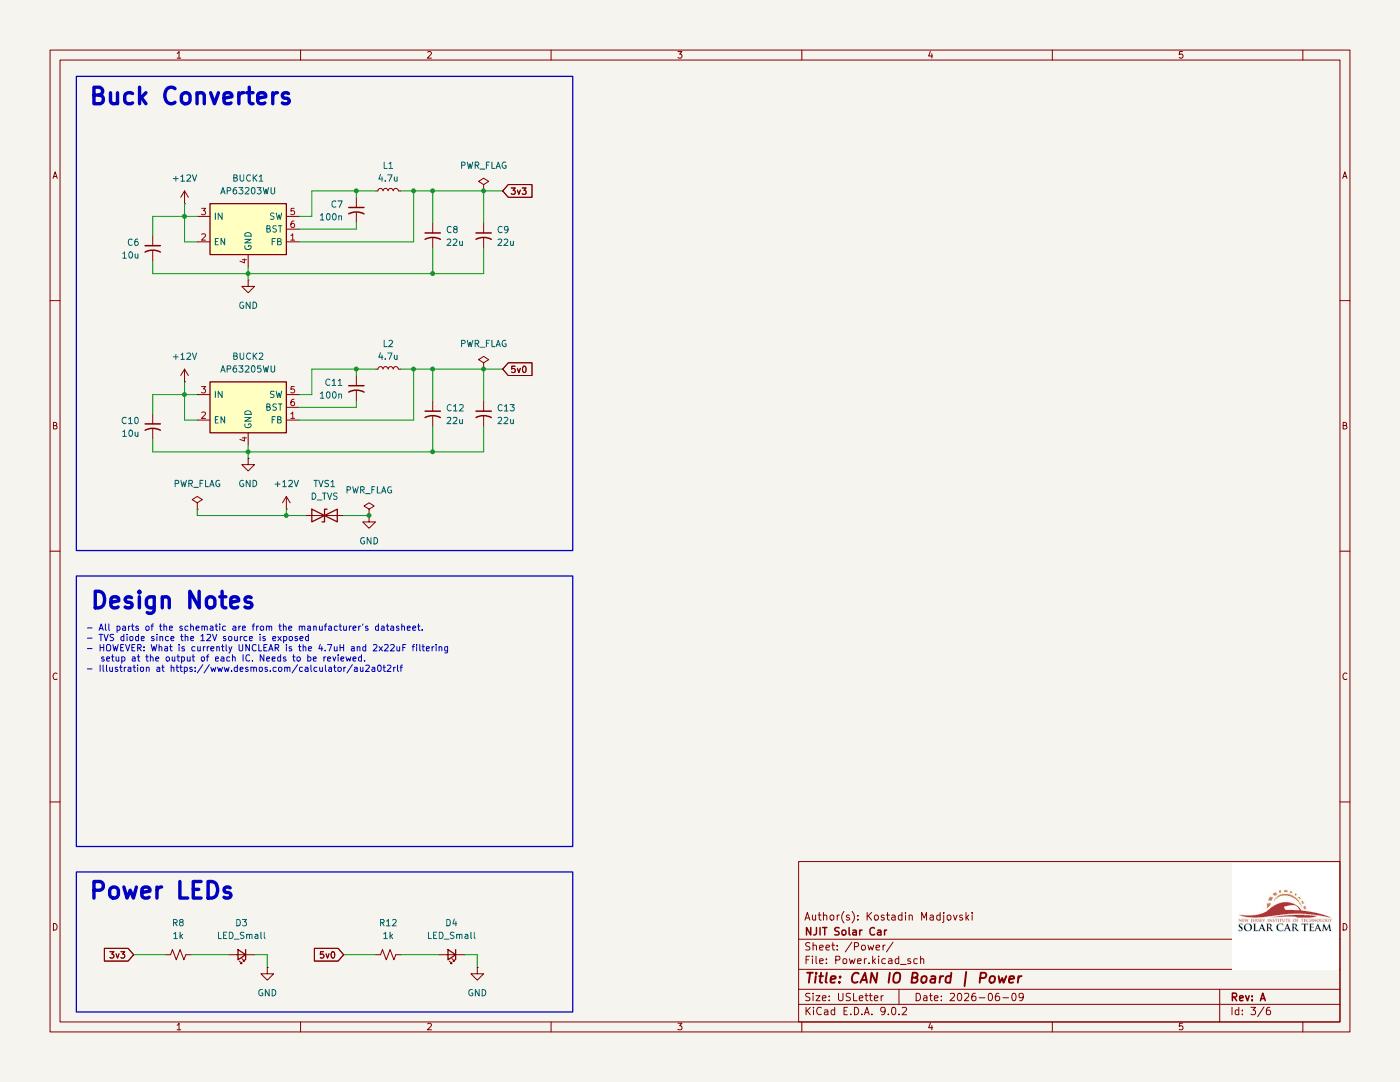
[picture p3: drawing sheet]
(kicad_sch
 (version 20250114)
 (generator "eeschema")
 (generator_version "9.0")
 (paper "USLetter")
 (title_block
  (title "CAN IO Board | Power")
  (date "2026-06-09")
  (rev "A")
  (company "NJIT Solar Car")
  (comment 1 "Author(s): Kostadin Madjovski"))
 (lib_symbols
  (symbol "Device:C_Small_US"
   (pin_numbers (hide yes))
   (pin_names
    (offset 0.254) (hide yes)) (exclude_from_sim no) (in_bom yes) (on_board yes)
   (property "Reference" "C" (at 0.254 1.778 0) (effects (font (size 1.27 1.27)) (justify left)))
   (property "Value" "C_Small_US" (at 0.254 -2.032 0) (effects (font (size 1.27 1.27)) (justify left)))
   (property "Footprint" "" (at 0 0 0) (effects (font (size 1.27 1.27)) (hide yes)))
   (property "Datasheet" "" (at 0 0 0) (effects (font (size 1.27 1.27)) (hide yes)))
   (property "Description" "capacitor, small US symbol" (at 0 0 0) (effects (font (size 1.27 1.27)) (hide yes)))
   (symbol "C_Small_US_0_1"
    (polyline (pts (xy -1.524 0.508) (xy 1.524 0.508)) (stroke (width 0.3048) (type default)) (fill (type none)))
    (arc (start -1.524 -0.762) (mid 0 -0.3734) (end 1.524 -0.762) (stroke (width 0.3048) (type default)) (fill (type none))))
   (symbol "C_Small_US_1_1"
    (pin passive line (at 0 2.54 270) (length 2.032) (name "~" (effects (font (size 1.27 1.27)))) (number "1" (effects (font (size 1.27 1.27)))))
    (pin passive line (at 0 -2.54 90) (length 2.032) (name "~" (effects (font (size 1.27 1.27)))) (number "2" (effects (font (size 1.27 1.27))))))
   (embedded_fonts no))
  (symbol "Device:D_TVS"
   (pin_numbers (hide yes))
   (pin_names
    (offset 1.016) (hide yes)) (exclude_from_sim no) (in_bom yes) (on_board yes)
   (property "Reference" "D" (at 0 2.54 0) (effects (font (size 1.27 1.27))))
   (property "Value" "D_TVS" (at 0 -2.54 0) (effects (font (size 1.27 1.27))))
   (property "Footprint" "" (at 0 0 0) (effects (font (size 1.27 1.27)) (hide yes)))
   (property "Datasheet" "~" (at 0 0 0) (effects (font (size 1.27 1.27)) (hide yes)))
   (property "Description" "Bidirectional transient-voltage-suppression diode" (at 0 0 0) (effects (font (size 1.27 1.27)) (hide yes)))
   (symbol "D_TVS_0_1"
    (polyline (pts (xy -2.54 1.27) (xy -2.54 -1.27) (xy 2.54 1.27) (xy 2.54 -1.27) (xy -2.54 1.27)) (stroke (width 0.254) (type default)) (fill (type none)))
    (polyline (pts (xy 0.508 1.27) (xy 0 1.27) (xy 0 -1.27) (xy -0.508 -1.27)) (stroke (width 0.254) (type default)) (fill (type none)))
    (polyline (pts (xy 1.27 0) (xy -1.27 0)) (stroke (width 0) (type default)) (fill (type none))))
   (symbol "D_TVS_1_1"
    (pin passive line (at -3.81 0 0) (length 2.54) (name "A1" (effects (font (size 1.27 1.27)))) (number "1" (effects (font (size 1.27 1.27)))))
    (pin passive line (at 3.81 0 180) (length 2.54) (name "A2" (effects (font (size 1.27 1.27)))) (number "2" (effects (font (size 1.27 1.27))))))
   (embedded_fonts no))
  (symbol "Device:LED_Small"
   (pin_numbers (hide yes))
   (pin_names
    (offset 0.254) (hide yes)) (exclude_from_sim no) (in_bom yes) (on_board yes)
   (property "Reference" "D" (at -1.27 3.175 0) (effects (font (size 1.27 1.27)) (justify left)))
   (property "Value" "LED_Small" (at -4.445 -2.54 0) (effects (font (size 1.27 1.27)) (justify left)))
   (property "Footprint" "" (at 0 0 90) (effects (font (size 1.27 1.27)) (hide yes)))
   (property "Datasheet" "~" (at 0 0 90) (effects (font (size 1.27 1.27)) (hide yes)))
   (property "Description" "Light emitting diode, small symbol" (at 0 0 0) (effects (font (size 1.27 1.27)) (hide yes)))
   (property "Sim.Pin" "1=K 2=A" (at 0 0 0) (effects (font (size 1.27 1.27)) (hide yes)))
   (symbol "LED_Small_0_1"
    (polyline (pts (xy -0.762 -1.016) (xy -0.762 1.016)) (stroke (width 0.254) (type default)) (fill (type none)))
    (polyline (pts (xy 0 0.762) (xy -0.508 1.27) (xy -0.254 1.27) (xy -0.508 1.27) (xy -0.508 1.016)) (stroke (width 0) (type default)) (fill (type none)))
    (polyline (pts (xy 0.508 1.27) (xy 0 1.778) (xy 0.254 1.778) (xy 0 1.778) (xy 0 1.524)) (stroke (width 0) (type default)) (fill (type none)))
    (polyline (pts (xy 0.762 -1.016) (xy -0.762 0) (xy 0.762 1.016) (xy 0.762 -1.016)) (stroke (width 0.254) (type default)) (fill (type none)))
    (polyline (pts (xy 1.016 0) (xy -0.762 0)) (stroke (width 0) (type default)) (fill (type none))))
   (symbol "LED_Small_1_1"
    (pin passive line (at -2.54 0 0) (length 1.778) (name "K" (effects (font (size 1.27 1.27)))) (number "1" (effects (font (size 1.27 1.27)))))
    (pin passive line (at 2.54 0 180) (length 1.778) (name "A" (effects (font (size 1.27 1.27)))) (number "2" (effects (font (size 1.27 1.27))))))
   (embedded_fonts no))
  (symbol "Device:L_Small"
   (pin_numbers (hide yes))
   (pin_names
    (offset 0.254) (hide yes)) (exclude_from_sim no) (in_bom yes) (on_board yes)
   (property "Reference" "L" (at 0.762 1.016 0) (effects (font (size 1.27 1.27)) (justify left)))
   (property "Value" "L_Small" (at 0.762 -1.016 0) (effects (font (size 1.27 1.27)) (justify left)))
   (property "Footprint" "" (at 0 0 0) (effects (font (size 1.27 1.27)) (hide yes)))
   (property "Datasheet" "~" (at 0 0 0) (effects (font (size 1.27 1.27)) (hide yes)))
   (property "Description" "Inductor, small symbol" (at 0 0 0) (effects (font (size 1.27 1.27)) (hide yes)))
   (symbol "L_Small_0_1"
    (arc (start 0 2.032) (mid 0.5058 1.524) (end 0 1.016) (stroke (width 0) (type default)) (fill (type none)))
    (arc (start 0 1.016) (mid 0.5058 0.508) (end 0 0) (stroke (width 0) (type default)) (fill (type none)))
    (arc (start 0 0) (mid 0.5058 -0.508) (end 0 -1.016) (stroke (width 0) (type default)) (fill (type none)))
    (arc (start 0 -1.016) (mid 0.5058 -1.524) (end 0 -2.032) (stroke (width 0) (type default)) (fill (type none))))
   (symbol "L_Small_1_1"
    (pin passive line (at 0 2.54 270) (length 0.508) (name "~" (effects (font (size 1.27 1.27)))) (number "1" (effects (font (size 1.27 1.27)))))
    (pin passive line (at 0 -2.54 90) (length 0.508) (name "~" (effects (font (size 1.27 1.27)))) (number "2" (effects (font (size 1.27 1.27))))))
   (embedded_fonts no))
  (symbol "Device:R_Small_US"
   (pin_numbers (hide yes))
   (pin_names
    (offset 0.254) (hide yes)) (exclude_from_sim no) (in_bom yes) (on_board yes)
   (property "Reference" "R" (at 0.762 0.508 0) (effects (font (size 1.27 1.27)) (justify left)))
   (property "Value" "R_Small_US" (at 0.762 -1.016 0) (effects (font (size 1.27 1.27)) (justify left)))
   (property "Footprint" "" (at 0 0 0) (effects (font (size 1.27 1.27)) (hide yes)))
   (property "Datasheet" "~" (at 0 0 0) (effects (font (size 1.27 1.27)) (hide yes)))
   (property "Description" "Resistor, small US symbol" (at 0 0 0) (effects (font (size 1.27 1.27)) (hide yes)))
   (symbol "R_Small_US_1_1"
    (polyline (pts (xy 0 1.524) (xy 1.016 1.143) (xy 0 0.762) (xy -1.016 0.381) (xy 0 0)) (stroke (width 0) (type default)) (fill (type none)))
    (polyline (pts (xy 0 0) (xy 1.016 -0.381) (xy 0 -0.762) (xy -1.016 -1.143) (xy 0 -1.524)) (stroke (width 0) (type default)) (fill (type none)))
    (pin passive line (at 0 2.54 270) (length 1.016) (name "~" (effects (font (size 1.27 1.27)))) (number "1" (effects (font (size 1.27 1.27)))))
    (pin passive line (at 0 -2.54 90) (length 1.016) (name "~" (effects (font (size 1.27 1.27)))) (number "2" (effects (font (size 1.27 1.27))))))
   (embedded_fonts no))
  (symbol "Regulator_Switching:AP63203WU" (exclude_from_sim no) (in_bom yes) (on_board yes)
   (property "Reference" "U" (at -7.62 6.35 0) (effects (font (size 1.27 1.27))))
   (property "Value" "AP63203WU" (at 2.54 6.35 0) (effects (font (size 1.27 1.27))))
   (property "Footprint" "Package_TO_SOT_SMD:TSOT-23-6" (at 0 -22.86 0) (effects (font (size 1.27 1.27)) (hide yes)))
   (property "Datasheet" "https://www.diodes.com/assets/Datasheets/AP63200-AP63201-AP63203-AP63205.pdf" (at 0 0 0) (effects (font (size 1.27 1.27)) (hide yes)))
   (property "Description" "2A, 1.1MHz Buck DC/DC Converter, fixed 3.3V output voltage, TSOT-23-6" (at 0 0 0) (effects (font (size 1.27 1.27)) (hide yes)))
   (symbol "AP63203WU_0_1"
    (rectangle (start -7.62 5.08) (end 7.62 -5.08) (stroke (width 0.254) (type default)) (fill (type background))))
   (symbol "AP63203WU_1_1"
    (pin power_in line (at -10.16 2.54 0) (length 2.54) (name "IN" (effects (font (size 1.27 1.27)))) (number "3" (effects (font (size 1.27 1.27)))))
    (pin input line (at -10.16 -2.54 0) (length 2.54) (name "EN" (effects (font (size 1.27 1.27)))) (number "2" (effects (font (size 1.27 1.27)))))
    (pin power_in line (at 0 -7.62 90) (length 2.54) (name "GND" (effects (font (size 1.27 1.27)))) (number "4" (effects (font (size 1.27 1.27)))))
    (pin output line (at 10.16 2.54 180) (length 2.54) (name "SW" (effects (font (size 1.27 1.27)))) (number "5" (effects (font (size 1.27 1.27)))))
    (pin passive line (at 10.16 0 180) (length 2.54) (name "BST" (effects (font (size 1.27 1.27)))) (number "6" (effects (font (size 1.27 1.27)))))
    (pin input line (at 10.16 -2.54 180) (length 2.54) (name "FB" (effects (font (size 1.27 1.27)))) (number "1" (effects (font (size 1.27 1.27))))))
   (embedded_fonts no))
  (symbol "Regulator_Switching:AP63205WU" (exclude_from_sim no) (in_bom yes) (on_board yes)
   (property "Reference" "U" (at -7.62 6.35 0) (effects (font (size 1.27 1.27))))
   (property "Value" "AP63205WU" (at 2.54 6.35 0) (effects (font (size 1.27 1.27))))
   (property "Footprint" "Package_TO_SOT_SMD:TSOT-23-6" (at 0 -22.86 0) (effects (font (size 1.27 1.27)) (hide yes)))
   (property "Datasheet" "https://www.diodes.com/assets/Datasheets/AP63200-AP63201-AP63203-AP63205.pdf" (at 0 0 0) (effects (font (size 1.27 1.27)) (hide yes)))
   (property "Description" "2A, 1.1MHz Buck DC/DC Converter, fixed 5.0V output voltage, TSOT-23-6" (at 0 0 0) (effects (font (size 1.27 1.27)) (hide yes)))
   (symbol "AP63205WU_0_1"
    (rectangle (start -7.62 5.08) (end 7.62 -5.08) (stroke (width 0.254) (type default)) (fill (type background))))
   (symbol "AP63205WU_1_1"
    (pin power_in line (at -10.16 2.54 0) (length 2.54) (name "IN" (effects (font (size 1.27 1.27)))) (number "3" (effects (font (size 1.27 1.27)))))
    (pin input line (at -10.16 -2.54 0) (length 2.54) (name "EN" (effects (font (size 1.27 1.27)))) (number "2" (effects (font (size 1.27 1.27)))))
    (pin power_in line (at 0 -7.62 90) (length 2.54) (name "GND" (effects (font (size 1.27 1.27)))) (number "4" (effects (font (size 1.27 1.27)))))
    (pin output line (at 10.16 2.54 180) (length 2.54) (name "SW" (effects (font (size 1.27 1.27)))) (number "5" (effects (font (size 1.27 1.27)))))
    (pin passive line (at 10.16 0 180) (length 2.54) (name "BST" (effects (font (size 1.27 1.27)))) (number "6" (effects (font (size 1.27 1.27)))))
    (pin input line (at 10.16 -2.54 180) (length 2.54) (name "FB" (effects (font (size 1.27 1.27)))) (number "1" (effects (font (size 1.27 1.27))))))
   (embedded_fonts no))
  (symbol "power:+12V"
   (power)
   (pin_numbers (hide yes))
   (pin_names
    (offset 0) (hide yes)) (exclude_from_sim no) (in_bom yes) (on_board yes)
   (property "Reference" "#PWR" (at 0 -3.81 0) (effects (font (size 1.27 1.27)) (hide yes)))
   (property "Value" "+12V" (at 0 3.556 0) (effects (font (size 1.27 1.27))))
   (property "Footprint" "" (at 0 0 0) (effects (font (size 1.27 1.27)) (hide yes)))
   (property "Datasheet" "" (at 0 0 0) (effects (font (size 1.27 1.27)) (hide yes)))
   (property "Description" "Power symbol creates a global label with name \"+12V\"" (at 0 0 0) (effects (font (size 1.27 1.27)) (hide yes)))
   (symbol "+12V_0_1"
    (polyline (pts (xy -0.762 1.27) (xy 0 2.54)) (stroke (width 0) (type default)) (fill (type none)))
    (polyline (pts (xy 0 2.54) (xy 0.762 1.27)) (stroke (width 0) (type default)) (fill (type none)))
    (polyline (pts (xy 0 0) (xy 0 2.54)) (stroke (width 0) (type default)) (fill (type none))))
   (symbol "+12V_1_1"
    (pin power_in line (at 0 0 90) (length 0) (name "~" (effects (font (size 1.27 1.27)))) (number "1" (effects (font (size 1.27 1.27))))))
   (embedded_fonts no))
  (symbol "power:GND"
   (power)
   (pin_numbers (hide yes))
   (pin_names
    (offset 0) (hide yes)) (exclude_from_sim no) (in_bom yes) (on_board yes)
   (property "Reference" "#PWR" (at 0 -6.35 0) (effects (font (size 1.27 1.27)) (hide yes)))
   (property "Value" "GND" (at 0 -3.81 0) (effects (font (size 1.27 1.27))))
   (property "Footprint" "" (at 0 0 0) (effects (font (size 1.27 1.27)) (hide yes)))
   (property "Datasheet" "" (at 0 0 0) (effects (font (size 1.27 1.27)) (hide yes)))
   (property "Description" "Power symbol creates a global label with name \"GND\" , ground" (at 0 0 0) (effects (font (size 1.27 1.27)) (hide yes)))
   (symbol "GND_0_1"
    (polyline (pts (xy 0 0) (xy 0 -1.27) (xy 1.27 -1.27) (xy 0 -2.54) (xy -1.27 -1.27) (xy 0 -1.27)) (stroke (width 0) (type default)) (fill (type none))))
   (symbol "GND_1_1"
    (pin power_in line (at 0 0 270) (length 0) (name "~" (effects (font (size 1.27 1.27)))) (number "1" (effects (font (size 1.27 1.27))))))
   (embedded_fonts no))
  (symbol "power:PWR_FLAG"
   (power)
   (pin_numbers (hide yes))
   (pin_names
    (offset 0) (hide yes)) (exclude_from_sim no) (in_bom yes) (on_board yes)
   (property "Reference" "#FLG" (at 0 1.905 0) (effects (font (size 1.27 1.27)) (hide yes)))
   (property "Value" "PWR_FLAG" (at 0 3.81 0) (effects (font (size 1.27 1.27))))
   (property "Footprint" "" (at 0 0 0) (effects (font (size 1.27 1.27)) (hide yes)))
   (property "Datasheet" "~" (at 0 0 0) (effects (font (size 1.27 1.27)) (hide yes)))
   (property "Description" "Special symbol for telling ERC where power comes from" (at 0 0 0) (effects (font (size 1.27 1.27)) (hide yes)))
   (symbol "PWR_FLAG_0_0"
    (pin power_out line (at 0 0 90) (length 0) (name "~" (effects (font (size 1.27 1.27)))) (number "1" (effects (font (size 1.27 1.27))))))
   (symbol "PWR_FLAG_0_1"
    (polyline (pts (xy 0 0) (xy 0 1.27) (xy -1.016 1.905) (xy 0 2.54) (xy 1.016 1.905) (xy 0 1.27)) (stroke (width 0) (type default)) (fill (type none))))
   (embedded_fonts no)))
 (rectangle
  (start 15.24 15.24)
  (end 114.3 109.855)
  (stroke (width 0.254) (type solid))
  (fill (type none)))
 (rectangle
  (start 15.24 173.99)
  (end 114.3 201.93)
  (stroke (width 0.254) (type solid))
  (fill (type none)))
 (rectangle
  (start 15.24 114.935)
  (end 114.3 168.91)
  (stroke (width 0.254) (type solid))
  (fill (type none)))
 (text "- All parts of the schematic are from the manufacturer's datasheet.\n- TVS diode since the 12V source is exposed\n- HOWEVER: What is currently UNCLEAR is the 4.7uH and 2x22uF filtering\n   setup at the output of each IC. Needs to be reviewed.\n- Illustration at https://www.desmos.com/calculator/au2a0t2rlf"
  (exclude_from_sim no)
  (at 17.018 124.714 0)
  (effects (font (size 1.27 1.27)) (justify left top)))
 (text "Buck Converters"
  (exclude_from_sim no)
  (at 17.526 17.526 0)
  (effects (font (size 3.302 3.302) (thickness 0.6604)
    (bold yes)) (justify left top)))
 (text "Power LEDs"
  (exclude_from_sim no)
  (at 17.526 176.022 0)
  (effects (font (size 3.302 3.302) (thickness 0.6604)
    (bold yes)) (justify left top)))
 (text "Design Notes"
  (exclude_from_sim no)
  (at 17.78 118.11 0)
  (effects (font (size 3.302 3.302) (thickness 0.6604)
    (bold yes)) (justify left top)))
 (junction
  (at 86.36 38.1)
  (diameter 0)
  (color 0 0 0 0))
 (junction
  (at 96.52 73.66)
  (diameter 0)
  (color 0 0 0 0))
 (junction
  (at 36.83 43.18)
  (diameter 0)
  (color 0 0 0 0))
 (junction
  (at 71.12 73.66)
  (diameter 0)
  (color 0 0 0 0))
 (junction
  (at 49.53 90.17)
  (diameter 0)
  (color 0 0 0 0))
 (junction
  (at 57.15 102.87)
  (diameter 0)
  (color 0 0 0 0))
 (junction
  (at 96.52 38.1)
  (diameter 0)
  (color 0 0 0 0))
 (junction
  (at 71.12 38.1)
  (diameter 0)
  (color 0 0 0 0))
 (junction
  (at 73.66 102.87)
  (diameter 0)
  (color 0 0 0 0))
 (junction
  (at 82.55 38.1)
  (diameter 0)
  (color 0 0 0 0))
 (junction
  (at 49.53 54.61)
  (diameter 0)
  (color 0 0 0 0))
 (junction
  (at 86.36 90.17)
  (diameter 0)
  (color 0 0 0 0))
 (junction
  (at 86.36 73.66)
  (diameter 0)
  (color 0 0 0 0))
 (junction
  (at 36.83 78.74)
  (diameter 0)
  (color 0 0 0 0))
 (junction
  (at 86.36 54.61)
  (diameter 0)
  (color 0 0 0 0))
 (junction
  (at 82.55 73.66)
  (diameter 0)
  (color 0 0 0 0))
 (wire
  (pts (xy 50.8 190.5) (xy 53.34 190.5))
  (stroke (width 0) (type default)))
 (wire
  (pts (xy 68.58 102.87) (xy 73.66 102.87))
  (stroke (width 0) (type default)))
 (wire
  (pts (xy 38.1 190.5) (xy 45.72 190.5))
  (stroke (width 0) (type default)))
 (wire
  (pts (xy 96.52 73.66) (xy 86.36 73.66))
  (stroke (width 0) (type default)))
 (wire
  (pts (xy 59.69 78.74) (xy 62.23 78.74))
  (stroke (width 0) (type default)))
 (wire
  (pts (xy 71.12 38.1) (xy 71.12 39.37))
  (stroke (width 0) (type default)))
 (wire
  (pts (xy 71.12 45.72) (xy 71.12 44.45))
  (stroke (width 0) (type default)))
 (wire
  (pts (xy 59.69 81.28) (xy 71.12 81.28))
  (stroke (width 0) (type default)))
 (wire
  (pts (xy 71.12 81.28) (xy 71.12 80.01))
  (stroke (width 0) (type default)))
 (wire
  (pts (xy 36.83 83.82) (xy 39.37 83.82))
  (stroke (width 0) (type default)))
 (wire
  (pts (xy 49.53 90.17) (xy 49.53 91.44))
  (stroke (width 0) (type default)))
 (wire
  (pts (xy 96.52 38.1) (xy 86.36 38.1))
  (stroke (width 0) (type default)))
 (wire
  (pts (xy 86.36 54.61) (xy 49.53 54.61))
  (stroke (width 0) (type default)))
 (wire
  (pts (xy 68.58 190.5) (xy 74.93 190.5))
  (stroke (width 0) (type default)))
 (wire
  (pts (xy 86.36 90.17) (xy 49.53 90.17))
  (stroke (width 0) (type default)))
 (wire
  (pts (xy 96.52 73.66) (xy 100.33 73.66))
  (stroke (width 0) (type default)))
 (wire
  (pts (xy 36.83 78.74) (xy 39.37 78.74))
  (stroke (width 0) (type default)))
 (wire
  (pts (xy 30.48 90.17) (xy 49.53 90.17))
  (stroke (width 0) (type default)))
 (wire
  (pts (xy 82.55 83.82) (xy 82.55 73.66))
  (stroke (width 0) (type default)))
 (wire
  (pts (xy 86.36 38.1) (xy 82.55 38.1))
  (stroke (width 0) (type default)))
 (wire
  (pts (xy 71.12 73.66) (xy 74.93 73.66))
  (stroke (width 0) (type default)))
 (wire
  (pts (xy 95.25 190.5) (xy 95.25 193.04))
  (stroke (width 0) (type default)))
 (wire
  (pts (xy 92.71 190.5) (xy 95.25 190.5))
  (stroke (width 0) (type default)))
 (wire
  (pts (xy 86.36 38.1) (xy 86.36 44.45))
  (stroke (width 0) (type default)))
 (wire
  (pts (xy 49.53 53.34) (xy 49.53 54.61))
  (stroke (width 0) (type default)))
 (wire
  (pts (xy 59.69 43.18) (xy 62.23 43.18))
  (stroke (width 0) (type default)))
 (wire
  (pts (xy 36.83 78.74) (xy 36.83 83.82))
  (stroke (width 0) (type default)))
 (wire
  (pts (xy 96.52 85.09) (xy 96.52 90.17))
  (stroke (width 0) (type default)))
 (wire
  (pts (xy 57.15 102.87) (xy 57.15 101.6))
  (stroke (width 0) (type default)))
 (wire
  (pts (xy 86.36 73.66) (xy 86.36 80.01))
  (stroke (width 0) (type default)))
 (wire
  (pts (xy 96.52 49.53) (xy 96.52 54.61))
  (stroke (width 0) (type default)))
 (wire
  (pts (xy 36.83 48.26) (xy 39.37 48.26))
  (stroke (width 0) (type default)))
 (wire
  (pts (xy 49.53 88.9) (xy 49.53 90.17))
  (stroke (width 0) (type default)))
 (wire
  (pts (xy 96.52 44.45) (xy 96.52 38.1))
  (stroke (width 0) (type default)))
 (wire
  (pts (xy 60.96 102.87) (xy 57.15 102.87))
  (stroke (width 0) (type default)))
 (wire
  (pts (xy 62.23 43.18) (xy 62.23 38.1))
  (stroke (width 0) (type default)))
 (wire
  (pts (xy 96.52 80.01) (xy 96.52 73.66))
  (stroke (width 0) (type default)))
 (wire
  (pts (xy 96.52 38.1) (xy 100.33 38.1))
  (stroke (width 0) (type default)))
 (wire
  (pts (xy 59.69 83.82) (xy 82.55 83.82))
  (stroke (width 0) (type default)))
 (wire
  (pts (xy 82.55 38.1) (xy 80.01 38.1))
  (stroke (width 0) (type default)))
 (wire
  (pts (xy 30.48 46.99) (xy 30.48 43.18))
  (stroke (width 0) (type default)))
 (wire
  (pts (xy 62.23 73.66) (xy 71.12 73.66))
  (stroke (width 0) (type default)))
 (wire
  (pts (xy 71.12 38.1) (xy 74.93 38.1))
  (stroke (width 0) (type default)))
 (wire
  (pts (xy 86.36 85.09) (xy 86.36 90.17))
  (stroke (width 0) (type default)))
 (wire
  (pts (xy 80.01 190.5) (xy 87.63 190.5))
  (stroke (width 0) (type default)))
 (wire
  (pts (xy 30.48 54.61) (xy 49.53 54.61))
  (stroke (width 0) (type default)))
 (wire
  (pts (xy 62.23 78.74) (xy 62.23 73.66))
  (stroke (width 0) (type default)))
 (wire
  (pts (xy 36.83 40.64) (xy 36.83 43.18))
  (stroke (width 0) (type default)))
 (wire
  (pts (xy 82.55 48.26) (xy 82.55 38.1))
  (stroke (width 0) (type default)))
 (wire
  (pts (xy 96.52 54.61) (xy 86.36 54.61))
  (stroke (width 0) (type default)))
 (wire
  (pts (xy 30.48 78.74) (xy 36.83 78.74))
  (stroke (width 0) (type default)))
 (wire
  (pts (xy 26.67 190.5) (xy 33.02 190.5))
  (stroke (width 0) (type default)))
 (wire
  (pts (xy 96.52 90.17) (xy 86.36 90.17))
  (stroke (width 0) (type default)))
 (wire
  (pts (xy 39.37 101.6) (xy 39.37 102.87))
  (stroke (width 0) (type default)))
 (wire
  (pts (xy 36.83 43.18) (xy 39.37 43.18))
  (stroke (width 0) (type default)))
 (wire
  (pts (xy 62.23 38.1) (xy 71.12 38.1))
  (stroke (width 0) (type default)))
 (wire
  (pts (xy 86.36 73.66) (xy 82.55 73.66))
  (stroke (width 0) (type default)))
 (wire
  (pts (xy 30.48 82.55) (xy 30.48 78.74))
  (stroke (width 0) (type default)))
 (wire
  (pts (xy 30.48 87.63) (xy 30.48 90.17))
  (stroke (width 0) (type default)))
 (wire
  (pts (xy 30.48 43.18) (xy 36.83 43.18))
  (stroke (width 0) (type default)))
 (wire
  (pts (xy 36.83 43.18) (xy 36.83 48.26))
  (stroke (width 0) (type default)))
 (wire
  (pts (xy 82.55 73.66) (xy 80.01 73.66))
  (stroke (width 0) (type default)))
 (wire
  (pts (xy 59.69 48.26) (xy 82.55 48.26))
  (stroke (width 0) (type default)))
 (wire
  (pts (xy 30.48 52.07) (xy 30.48 54.61))
  (stroke (width 0) (type default)))
 (wire
  (pts (xy 39.37 102.87) (xy 57.15 102.87))
  (stroke (width 0) (type default)))
 (wire
  (pts (xy 71.12 73.66) (xy 71.12 74.93))
  (stroke (width 0) (type default)))
 (wire
  (pts (xy 59.69 45.72) (xy 71.12 45.72))
  (stroke (width 0) (type default)))
 (wire
  (pts (xy 36.83 76.2) (xy 36.83 78.74))
  (stroke (width 0) (type default)))
 (wire
  (pts (xy 86.36 49.53) (xy 86.36 54.61))
  (stroke (width 0) (type default)))
 (wire
  (pts (xy 49.53 54.61) (xy 49.53 55.88))
  (stroke (width 0) (type default)))
 (wire
  (pts (xy 53.34 190.5) (xy 53.34 193.04))
  (stroke (width 0) (type default)))
 (image
  (at 256.54 182.88)
  (scale 0.646246)
  (data))
 (global_label "5v0"
  (shape input)
  (at 68.58 190.5 180)
  (fields_autoplaced yes)
  (effects (font (size 1.27 1.27)) (justify right))
  (property "Intersheetrefs" "${INTERSHEET_REFS}" (at 62.2082 190.5 0) (effects (font (size 1.27 1.27)) (justify right) (hide yes))))
 (global_label "3v3"
  (shape input)
  (at 100.33 38.1 0)
  (fields_autoplaced yes)
  (effects (font (size 1.27 1.27)) (justify left))
  (property "Intersheetrefs" "${INTERSHEET_REFS}" (at 106.7018 38.1 0) (effects (font (size 1.27 1.27)) (justify left) (hide yes))))
 (global_label "5v0"
  (shape input)
  (at 100.33 73.66 0)
  (fields_autoplaced yes)
  (effects (font (size 1.27 1.27)) (justify left))
  (property "Intersheetrefs" "${INTERSHEET_REFS}" (at 106.7018 73.66 0) (effects (font (size 1.27 1.27)) (justify left) (hide yes))))
 (global_label "3v3"
  (shape input)
  (at 26.67 190.5 180)
  (fields_autoplaced yes)
  (effects (font (size 1.27 1.27)) (justify right))
  (property "Intersheetrefs" "${INTERSHEET_REFS}" (at 20.2982 190.5 0) (effects (font (size 1.27 1.27)) (justify right) (hide yes))))
 (symbol
  (lib_id "Device:C_Small_US")
  (at 86.36 46.99 0)
  (unit 1)
  (exclude_from_sim no)
  (in_bom yes)
  (on_board yes)
  (dnp no)
  (property "Reference" "C8" (at 88.9 45.8469 0) (effects (font (size 1.27 1.27)) (justify left)))
  (property "Value" "22u" (at 88.9 48.3869 0) (effects (font (size 1.27 1.27)) (justify left)))
  (property "Footprint" "" (at 86.36 46.99 0) (effects (font (size 1.27 1.27)) (hide yes)))
  (property "Datasheet" "" (at 86.36 46.99 0) (effects (font (size 1.27 1.27)) (hide yes)))
  (property "Description" "capacitor, small US symbol" (at 86.36 46.99 0) (effects (font (size 1.27 1.27)) (hide yes)))
  (pin "2")
  (pin "1"))
 (symbol
  (lib_id "power:+12V")
  (at 36.83 40.64 0)
  (unit 1)
  (exclude_from_sim no)
  (in_bom yes)
  (on_board yes)
  (dnp no)
  (fields_autoplaced yes)
  (property "Reference" "#PWR033" (at 36.83 44.45 0) (effects (font (size 1.27 1.27)) (hide yes)))
  (property "Value" "+12V" (at 36.83 35.56 0) (effects (font (size 1.27 1.27))))
  (property "Footprint" "" (at 36.83 40.64 0) (effects (font (size 1.27 1.27)) (hide yes)))
  (property "Datasheet" "" (at 36.83 40.64 0) (effects (font (size 1.27 1.27)) (hide yes)))
  (property "Description" "Power symbol creates a global label with name \"+12V\"" (at 36.83 40.64 0) (effects (font (size 1.27 1.27)) (hide yes)))
  (pin "1"))
 (symbol
  (lib_id "Device:C_Small_US")
  (at 30.48 49.53 0)
  (mirror y)
  (unit 1)
  (exclude_from_sim no)
  (in_bom yes)
  (on_board yes)
  (dnp no)
  (property "Reference" "C6" (at 27.94 48.3869 0) (effects (font (size 1.27 1.27)) (justify left)))
  (property "Value" "10u" (at 27.94 50.9269 0) (effects (font (size 1.27 1.27)) (justify left)))
  (property "Footprint" "" (at 30.48 49.53 0) (effects (font (size 1.27 1.27)) (hide yes)))
  (property "Datasheet" "" (at 30.48 49.53 0) (effects (font (size 1.27 1.27)) (hide yes)))
  (property "Description" "capacitor, small US symbol" (at 30.48 49.53 0) (effects (font (size 1.27 1.27)) (hide yes)))
  (pin "2")
  (pin "1"))
 (symbol
  (lib_id "Device:R_Small_US")
  (at 77.47 190.5 90)
  (unit 1)
  (exclude_from_sim no)
  (in_bom yes)
  (on_board yes)
  (dnp no)
  (fields_autoplaced yes)
  (property "Reference" "R12" (at 77.47 184.15 90) (effects (font (size 1.27 1.27))))
  (property "Value" "1k" (at 77.47 186.69 90) (effects (font (size 1.27 1.27))))
  (property "Footprint" "" (at 77.47 190.5 0) (effects (font (size 1.27 1.27)) (hide yes)))
  (property "Datasheet" "~" (at 77.47 190.5 0) (effects (font (size 1.27 1.27)) (hide yes)))
  (property "Description" "Resistor, small US symbol" (at 77.47 190.5 0) (effects (font (size 1.27 1.27)) (hide yes)))
  (pin "1")
  (pin "2"))
 (symbol
  (lib_id "power:+12V")
  (at 57.15 101.6 0)
  (unit 1)
  (exclude_from_sim no)
  (in_bom yes)
  (on_board yes)
  (dnp no)
  (fields_autoplaced yes)
  (property "Reference" "#PWR011" (at 57.15 105.41 0) (effects (font (size 1.27 1.27)) (hide yes)))
  (property "Value" "+12V" (at 57.15 96.52 0) (effects (font (size 1.27 1.27))))
  (property "Footprint" "" (at 57.15 101.6 0) (effects (font (size 1.27 1.27)) (hide yes)))
  (property "Datasheet" "" (at 57.15 101.6 0) (effects (font (size 1.27 1.27)) (hide yes)))
  (property "Description" "Power symbol creates a global label with name \"+12V\"" (at 57.15 101.6 0) (effects (font (size 1.27 1.27)) (hide yes)))
  (pin "1"))
 (symbol
  (lib_id "power:PWR_FLAG")
  (at 96.52 38.1 0)
  (unit 1)
  (exclude_from_sim no)
  (in_bom yes)
  (on_board yes)
  (dnp no)
  (fields_autoplaced yes)
  (property "Reference" "#FLG01" (at 96.52 36.195 0) (effects (font (size 1.27 1.27)) (hide yes)))
  (property "Value" "PWR_FLAG" (at 96.52 33.02 0) (effects (font (size 1.27 1.27))))
  (property "Footprint" "" (at 96.52 38.1 0) (effects (font (size 1.27 1.27)) (hide yes)))
  (property "Datasheet" "~" (at 96.52 38.1 0) (effects (font (size 1.27 1.27)) (hide yes)))
  (property "Description" "Special symbol for telling ERC where power comes from" (at 96.52 38.1 0) (effects (font (size 1.27 1.27)) (hide yes)))
  (pin "1"))
 (symbol
  (lib_id "power:GND")
  (at 49.53 91.44 0)
  (unit 1)
  (exclude_from_sim no)
  (in_bom yes)
  (on_board yes)
  (dnp no)
  (fields_autoplaced yes)
  (property "Reference" "#PWR02" (at 49.53 97.79 0) (effects (font (size 1.27 1.27)) (hide yes)))
  (property "Value" "GND" (at 49.53 96.52 0) (effects (font (size 1.27 1.27))))
  (property "Footprint" "" (at 49.53 91.44 0) (effects (font (size 1.27 1.27)) (hide yes)))
  (property "Datasheet" "" (at 49.53 91.44 0) (effects (font (size 1.27 1.27)) (hide yes)))
  (property "Description" "Power symbol creates a global label with name \"GND\" , ground" (at 49.53 91.44 0) (effects (font (size 1.27 1.27)) (hide yes)))
  (pin "1"))
 (symbol
  (lib_id "power:PWR_FLAG")
  (at 39.37 101.6 0)
  (unit 1)
  (exclude_from_sim no)
  (in_bom yes)
  (on_board yes)
  (dnp no)
  (fields_autoplaced yes)
  (property "Reference" "#FLG04" (at 39.37 99.695 0) (effects (font (size 1.27 1.27)) (hide yes)))
  (property "Value" "PWR_FLAG" (at 39.37 96.52 0) (effects (font (size 1.27 1.27))))
  (property "Footprint" "" (at 39.37 101.6 0) (effects (font (size 1.27 1.27)) (hide yes)))
  (property "Datasheet" "~" (at 39.37 101.6 0) (effects (font (size 1.27 1.27)) (hide yes)))
  (property "Description" "Special symbol for telling ERC where power comes from" (at 39.37 101.6 0) (effects (font (size 1.27 1.27)) (hide yes)))
  (pin "1"))
 (symbol
  (lib_id "power:PWR_FLAG")
  (at 73.66 102.87 0)
  (unit 1)
  (exclude_from_sim no)
  (in_bom yes)
  (on_board yes)
  (dnp no)
  (fields_autoplaced yes)
  (property "Reference" "#FLG03" (at 73.66 100.965 0) (effects (font (size 1.27 1.27)) (hide yes)))
  (property "Value" "PWR_FLAG" (at 73.66 97.79 0) (effects (font (size 1.27 1.27))))
  (property "Footprint" "" (at 73.66 102.87 0) (effects (font (size 1.27 1.27)) (hide yes)))
  (property "Datasheet" "~" (at 73.66 102.87 0) (effects (font (size 1.27 1.27)) (hide yes)))
  (property "Description" "Special symbol for telling ERC where power comes from" (at 73.66 102.87 0) (effects (font (size 1.27 1.27)) (hide yes)))
  (pin "1"))
 (symbol
  (lib_id "Device:C_Small_US")
  (at 30.48 85.09 0)
  (mirror y)
  (unit 1)
  (exclude_from_sim no)
  (in_bom yes)
  (on_board yes)
  (dnp no)
  (property "Reference" "C10" (at 27.94 83.9469 0) (effects (font (size 1.27 1.27)) (justify left)))
  (property "Value" "10u" (at 27.94 86.4869 0) (effects (font (size 1.27 1.27)) (justify left)))
  (property "Footprint" "" (at 30.48 85.09 0) (effects (font (size 1.27 1.27)) (hide yes)))
  (property "Datasheet" "" (at 30.48 85.09 0) (effects (font (size 1.27 1.27)) (hide yes)))
  (property "Description" "capacitor, small US symbol" (at 30.48 85.09 0) (effects (font (size 1.27 1.27)) (hide yes)))
  (pin "2")
  (pin "1"))
 (symbol
  (lib_id "power:PWR_FLAG")
  (at 96.52 73.66 0)
  (unit 1)
  (exclude_from_sim no)
  (in_bom yes)
  (on_board yes)
  (dnp no)
  (fields_autoplaced yes)
  (property "Reference" "#FLG02" (at 96.52 71.755 0) (effects (font (size 1.27 1.27)) (hide yes)))
  (property "Value" "PWR_FLAG" (at 96.52 68.58 0) (effects (font (size 1.27 1.27))))
  (property "Footprint" "" (at 96.52 73.66 0) (effects (font (size 1.27 1.27)) (hide yes)))
  (property "Datasheet" "~" (at 96.52 73.66 0) (effects (font (size 1.27 1.27)) (hide yes)))
  (property "Description" "Special symbol for telling ERC where power comes from" (at 96.52 73.66 0) (effects (font (size 1.27 1.27)) (hide yes)))
  (pin "1"))
 (symbol
  (lib_id "Device:L_Small")
  (at 77.47 73.66 90)
  (unit 1)
  (exclude_from_sim no)
  (in_bom yes)
  (on_board yes)
  (dnp no)
  (fields_autoplaced yes)
  (property "Reference" "L2" (at 77.47 68.58 90) (effects (font (size 1.27 1.27))))
  (property "Value" "4.7u" (at 77.47 71.12 90) (effects (font (size 1.27 1.27))))
  (property "Footprint" "" (at 77.47 73.66 0) (effects (font (size 1.27 1.27)) (hide yes)))
  (property "Datasheet" "~" (at 77.47 73.66 0) (effects (font (size 1.27 1.27)) (hide yes)))
  (property "Description" "Inductor, small symbol" (at 77.47 73.66 0) (effects (font (size 1.27 1.27)) (hide yes)))
  (pin "1")
  (pin "2"))
 (symbol
  (lib_id "Device:L_Small")
  (at 77.47 38.1 90)
  (unit 1)
  (exclude_from_sim no)
  (in_bom yes)
  (on_board yes)
  (dnp no)
  (fields_autoplaced yes)
  (property "Reference" "L1" (at 77.47 33.02 90) (effects (font (size 1.27 1.27))))
  (property "Value" "4.7u" (at 77.47 35.56 90) (effects (font (size 1.27 1.27))))
  (property "Footprint" "" (at 77.47 38.1 0) (effects (font (size 1.27 1.27)) (hide yes)))
  (property "Datasheet" "~" (at 77.47 38.1 0) (effects (font (size 1.27 1.27)) (hide yes)))
  (property "Description" "Inductor, small symbol" (at 77.47 38.1 0) (effects (font (size 1.27 1.27)) (hide yes)))
  (pin "1")
  (pin "2"))
 (symbol
  (lib_id "Device:C_Small_US")
  (at 96.52 46.99 0)
  (unit 1)
  (exclude_from_sim no)
  (in_bom yes)
  (on_board yes)
  (dnp no)
  (property "Reference" "C9" (at 99.06 45.8469 0) (effects (font (size 1.27 1.27)) (justify left)))
  (property "Value" "22u" (at 99.06 48.3869 0) (effects (font (size 1.27 1.27)) (justify left)))
  (property "Footprint" "" (at 96.52 46.99 0) (effects (font (size 1.27 1.27)) (hide yes)))
  (property "Datasheet" "" (at 96.52 46.99 0) (effects (font (size 1.27 1.27)) (hide yes)))
  (property "Description" "capacitor, small US symbol" (at 96.52 46.99 0) (effects (font (size 1.27 1.27)) (hide yes)))
  (pin "2")
  (pin "1"))
 (symbol
  (lib_id "power:+12V")
  (at 36.83 76.2 0)
  (unit 1)
  (exclude_from_sim no)
  (in_bom yes)
  (on_board yes)
  (dnp no)
  (fields_autoplaced yes)
  (property "Reference" "#PWR01" (at 36.83 80.01 0) (effects (font (size 1.27 1.27)) (hide yes)))
  (property "Value" "+12V" (at 36.83 71.12 0) (effects (font (size 1.27 1.27))))
  (property "Footprint" "" (at 36.83 76.2 0) (effects (font (size 1.27 1.27)) (hide yes)))
  (property "Datasheet" "" (at 36.83 76.2 0) (effects (font (size 1.27 1.27)) (hide yes)))
  (property "Description" "Power symbol creates a global label with name \"+12V\"" (at 36.83 76.2 0) (effects (font (size 1.27 1.27)) (hide yes)))
  (pin "1"))
 (symbol
  (lib_id "Device:LED_Small")
  (at 48.26 190.5 180)
  (unit 1)
  (exclude_from_sim no)
  (in_bom yes)
  (on_board yes)
  (dnp no)
  (fields_autoplaced yes)
  (property "Reference" "D3" (at 48.1965 184.15 0) (effects (font (size 1.27 1.27))))
  (property "Value" "LED_Small" (at 48.1965 186.69 0) (effects (font (size 1.27 1.27))))
  (property "Footprint" "" (at 48.26 190.5 90) (effects (font (size 1.27 1.27)) (hide yes)))
  (property "Datasheet" "~" (at 48.26 190.5 90) (effects (font (size 1.27 1.27)) (hide yes)))
  (property "Description" "Light emitting diode, small symbol" (at 48.26 190.5 0) (effects (font (size 1.27 1.27)) (hide yes)))
  (property "Sim.Pin" "1=K 2=A" (at 48.26 190.5 0) (effects (font (size 1.27 1.27)) (hide yes)))
  (pin "2")
  (pin "1"))
 (symbol
  (lib_id "Device:LED_Small")
  (at 90.17 190.5 180)
  (unit 1)
  (exclude_from_sim no)
  (in_bom yes)
  (on_board yes)
  (dnp no)
  (fields_autoplaced yes)
  (property "Reference" "D4" (at 90.1065 184.15 0) (effects (font (size 1.27 1.27))))
  (property "Value" "LED_Small" (at 90.1065 186.69 0) (effects (font (size 1.27 1.27))))
  (property "Footprint" "" (at 90.17 190.5 90) (effects (font (size 1.27 1.27)) (hide yes)))
  (property "Datasheet" "~" (at 90.17 190.5 90) (effects (font (size 1.27 1.27)) (hide yes)))
  (property "Description" "Light emitting diode, small symbol" (at 90.17 190.5 0) (effects (font (size 1.27 1.27)) (hide yes)))
  (property "Sim.Pin" "1=K 2=A" (at 90.17 190.5 0) (effects (font (size 1.27 1.27)) (hide yes)))
  (pin "2")
  (pin "1"))
 (symbol
  (lib_id "power:GND")
  (at 73.66 102.87 0)
  (unit 1)
  (exclude_from_sim no)
  (in_bom yes)
  (on_board yes)
  (dnp no)
  (fields_autoplaced yes)
  (property "Reference" "#PWR012" (at 73.66 109.22 0) (effects (font (size 1.27 1.27)) (hide yes)))
  (property "Value" "GND" (at 73.66 107.95 0) (effects (font (size 1.27 1.27))))
  (property "Footprint" "" (at 73.66 102.87 0) (effects (font (size 1.27 1.27)) (hide yes)))
  (property "Datasheet" "" (at 73.66 102.87 0) (effects (font (size 1.27 1.27)) (hide yes)))
  (property "Description" "Power symbol creates a global label with name \"GND\" , ground" (at 73.66 102.87 0) (effects (font (size 1.27 1.27)) (hide yes)))
  (pin "1"))
 (symbol
  (lib_id "Device:C_Small_US")
  (at 71.12 41.91 0)
  (mirror y)
  (unit 1)
  (exclude_from_sim no)
  (in_bom yes)
  (on_board yes)
  (dnp no)
  (property "Reference" "C7" (at 68.58 40.7669 0) (effects (font (size 1.27 1.27)) (justify left)))
  (property "Value" "100n" (at 68.58 43.3069 0) (effects (font (size 1.27 1.27)) (justify left)))
  (property "Footprint" "" (at 71.12 41.91 0) (effects (font (size 1.27 1.27)) (hide yes)))
  (property "Datasheet" "" (at 71.12 41.91 0) (effects (font (size 1.27 1.27)) (hide yes)))
  (property "Description" "capacitor, small US symbol" (at 71.12 41.91 0) (effects (font (size 1.27 1.27)) (hide yes)))
  (pin "2")
  (pin "1"))
 (symbol
  (lib_id "Device:C_Small_US")
  (at 71.12 77.47 0)
  (mirror y)
  (unit 1)
  (exclude_from_sim no)
  (in_bom yes)
  (on_board yes)
  (dnp no)
  (property "Reference" "C11" (at 68.58 76.3269 0) (effects (font (size 1.27 1.27)) (justify left)))
  (property "Value" "100n" (at 68.58 78.8669 0) (effects (font (size 1.27 1.27)) (justify left)))
  (property "Footprint" "" (at 71.12 77.47 0) (effects (font (size 1.27 1.27)) (hide yes)))
  (property "Datasheet" "" (at 71.12 77.47 0) (effects (font (size 1.27 1.27)) (hide yes)))
  (property "Description" "capacitor, small US symbol" (at 71.12 77.47 0) (effects (font (size 1.27 1.27)) (hide yes)))
  (pin "2")
  (pin "1"))
 (symbol
  (lib_id "Regulator_Switching:AP63203WU")
  (at 49.53 45.72 0)
  (unit 1)
  (exclude_from_sim no)
  (in_bom yes)
  (on_board yes)
  (dnp no)
  (fields_autoplaced yes)
  (property "Reference" "BUCK1" (at 49.53 35.56 0) (effects (font (size 1.27 1.27))))
  (property "Value" "AP63203WU" (at 49.53 38.1 0) (effects (font (size 1.27 1.27))))
  (property "Footprint" "Package_TO_SOT_SMD:TSOT-23-6" (at 49.53 68.58 0) (effects (font (size 1.27 1.27)) (hide yes)))
  (property "Datasheet" "https://www.diodes.com/assets/Datasheets/AP63200-AP63201-AP63203-AP63205.pdf" (at 49.53 45.72 0) (effects (font (size 1.27 1.27)) (hide yes)))
  (property "Description" "2A, 1.1MHz Buck DC/DC Converter, fixed 3.3V output voltage, TSOT-23-6" (at 49.53 45.72 0) (effects (font (size 1.27 1.27)) (hide yes)))
  (pin "2")
  (pin "4")
  (pin "1")
  (pin "3")
  (pin "5")
  (pin "6"))
 (symbol
  (lib_id "power:GND")
  (at 53.34 193.04 0)
  (unit 1)
  (exclude_from_sim no)
  (in_bom yes)
  (on_board yes)
  (dnp no)
  (fields_autoplaced yes)
  (property "Reference" "#PWR014" (at 53.34 199.39 0) (effects (font (size 1.27 1.27)) (hide yes)))
  (property "Value" "GND" (at 53.34 198.12 0) (effects (font (size 1.27 1.27))))
  (property "Footprint" "" (at 53.34 193.04 0) (effects (font (size 1.27 1.27)) (hide yes)))
  (property "Datasheet" "" (at 53.34 193.04 0) (effects (font (size 1.27 1.27)) (hide yes)))
  (property "Description" "Power symbol creates a global label with name \"GND\" , ground" (at 53.34 193.04 0) (effects (font (size 1.27 1.27)) (hide yes)))
  (pin "1"))
 (symbol
  (lib_id "power:GND")
  (at 49.53 55.88 0)
  (unit 1)
  (exclude_from_sim no)
  (in_bom yes)
  (on_board yes)
  (dnp no)
  (fields_autoplaced yes)
  (property "Reference" "#PWR032" (at 49.53 62.23 0) (effects (font (size 1.27 1.27)) (hide yes)))
  (property "Value" "GND" (at 49.53 60.96 0) (effects (font (size 1.27 1.27))))
  (property "Footprint" "" (at 49.53 55.88 0) (effects (font (size 1.27 1.27)) (hide yes)))
  (property "Datasheet" "" (at 49.53 55.88 0) (effects (font (size 1.27 1.27)) (hide yes)))
  (property "Description" "Power symbol creates a global label with name \"GND\" , ground" (at 49.53 55.88 0) (effects (font (size 1.27 1.27)) (hide yes)))
  (pin "1"))
 (symbol
  (lib_id "Device:R_Small_US")
  (at 35.56 190.5 90)
  (unit 1)
  (exclude_from_sim no)
  (in_bom yes)
  (on_board yes)
  (dnp no)
  (fields_autoplaced yes)
  (property "Reference" "R8" (at 35.56 184.15 90) (effects (font (size 1.27 1.27))))
  (property "Value" "1k" (at 35.56 186.69 90) (effects (font (size 1.27 1.27))))
  (property "Footprint" "" (at 35.56 190.5 0) (effects (font (size 1.27 1.27)) (hide yes)))
  (property "Datasheet" "~" (at 35.56 190.5 0) (effects (font (size 1.27 1.27)) (hide yes)))
  (property "Description" "Resistor, small US symbol" (at 35.56 190.5 0) (effects (font (size 1.27 1.27)) (hide yes)))
  (pin "1")
  (pin "2"))
 (symbol
  (lib_id "Device:D_TVS")
  (at 64.77 102.87 0)
  (unit 1)
  (exclude_from_sim no)
  (in_bom yes)
  (on_board yes)
  (dnp no)
  (fields_autoplaced yes)
  (property "Reference" "TVS1" (at 64.77 96.52 0) (effects (font (size 1.27 1.27))))
  (property "Value" "D_TVS" (at 64.77 99.06 0) (effects (font (size 1.27 1.27))))
  (property "Footprint" "" (at 64.77 102.87 0) (effects (font (size 1.27 1.27)) (hide yes)))
  (property "Datasheet" "~" (at 64.77 102.87 0) (effects (font (size 1.27 1.27)) (hide yes)))
  (property "Description" "Bidirectional transient-voltage-suppression diode" (at 64.77 102.87 0) (effects (font (size 1.27 1.27)) (hide yes)))
  (pin "2")
  (pin "1"))
 (symbol
  (lib_id "Regulator_Switching:AP63205WU")
  (at 49.53 81.28 0)
  (unit 1)
  (exclude_from_sim no)
  (in_bom yes)
  (on_board yes)
  (dnp no)
  (fields_autoplaced yes)
  (property "Reference" "BUCK2" (at 49.53 71.12 0) (effects (font (size 1.27 1.27))))
  (property "Value" "AP63205WU" (at 49.53 73.66 0) (effects (font (size 1.27 1.27))))
  (property "Footprint" "Package_TO_SOT_SMD:TSOT-23-6" (at 49.53 104.14 0) (effects (font (size 1.27 1.27)) (hide yes)))
  (property "Datasheet" "https://www.diodes.com/assets/Datasheets/AP63200-AP63201-AP63203-AP63205.pdf" (at 49.53 81.28 0) (effects (font (size 1.27 1.27)) (hide yes)))
  (property "Description" "2A, 1.1MHz Buck DC/DC Converter, fixed 5.0V output voltage, TSOT-23-6" (at 49.53 81.28 0) (effects (font (size 1.27 1.27)) (hide yes)))
  (pin "3")
  (pin "1")
  (pin "5")
  (pin "6")
  (pin "4")
  (pin "2"))
 (symbol
  (lib_id "Device:C_Small_US")
  (at 96.52 82.55 0)
  (unit 1)
  (exclude_from_sim no)
  (in_bom yes)
  (on_board yes)
  (dnp no)
  (property "Reference" "C13" (at 99.06 81.4069 0) (effects (font (size 1.27 1.27)) (justify left)))
  (property "Value" "22u" (at 99.06 83.9469 0) (effects (font (size 1.27 1.27)) (justify left)))
  (property "Footprint" "" (at 96.52 82.55 0) (effects (font (size 1.27 1.27)) (hide yes)))
  (property "Datasheet" "" (at 96.52 82.55 0) (effects (font (size 1.27 1.27)) (hide yes)))
  (property "Description" "capacitor, small US symbol" (at 96.52 82.55 0) (effects (font (size 1.27 1.27)) (hide yes)))
  (pin "2")
  (pin "1"))
 (symbol
  (lib_id "Device:C_Small_US")
  (at 86.36 82.55 0)
  (unit 1)
  (exclude_from_sim no)
  (in_bom yes)
  (on_board yes)
  (dnp no)
  (property "Reference" "C12" (at 88.9 81.4069 0) (effects (font (size 1.27 1.27)) (justify left)))
  (property "Value" "22u" (at 88.9 83.9469 0) (effects (font (size 1.27 1.27)) (justify left)))
  (property "Footprint" "" (at 86.36 82.55 0) (effects (font (size 1.27 1.27)) (hide yes)))
  (property "Datasheet" "" (at 86.36 82.55 0) (effects (font (size 1.27 1.27)) (hide yes)))
  (property "Description" "capacitor, small US symbol" (at 86.36 82.55 0) (effects (font (size 1.27 1.27)) (hide yes)))
  (pin "2")
  (pin "1"))
 (symbol
  (lib_id "power:GND")
  (at 95.25 193.04 0)
  (unit 1)
  (exclude_from_sim no)
  (in_bom yes)
  (on_board yes)
  (dnp no)
  (fields_autoplaced yes)
  (property "Reference" "#PWR018" (at 95.25 199.39 0) (effects (font (size 1.27 1.27)) (hide yes)))
  (property "Value" "GND" (at 95.25 198.12 0) (effects (font (size 1.27 1.27))))
  (property "Footprint" "" (at 95.25 193.04 0) (effects (font (size 1.27 1.27)) (hide yes)))
  (property "Datasheet" "" (at 95.25 193.04 0) (effects (font (size 1.27 1.27)) (hide yes)))
  (property "Description" "Power symbol creates a global label with name \"GND\" , ground" (at 95.25 193.04 0) (effects (font (size 1.27 1.27)) (hide yes)))
  (pin "1")))
